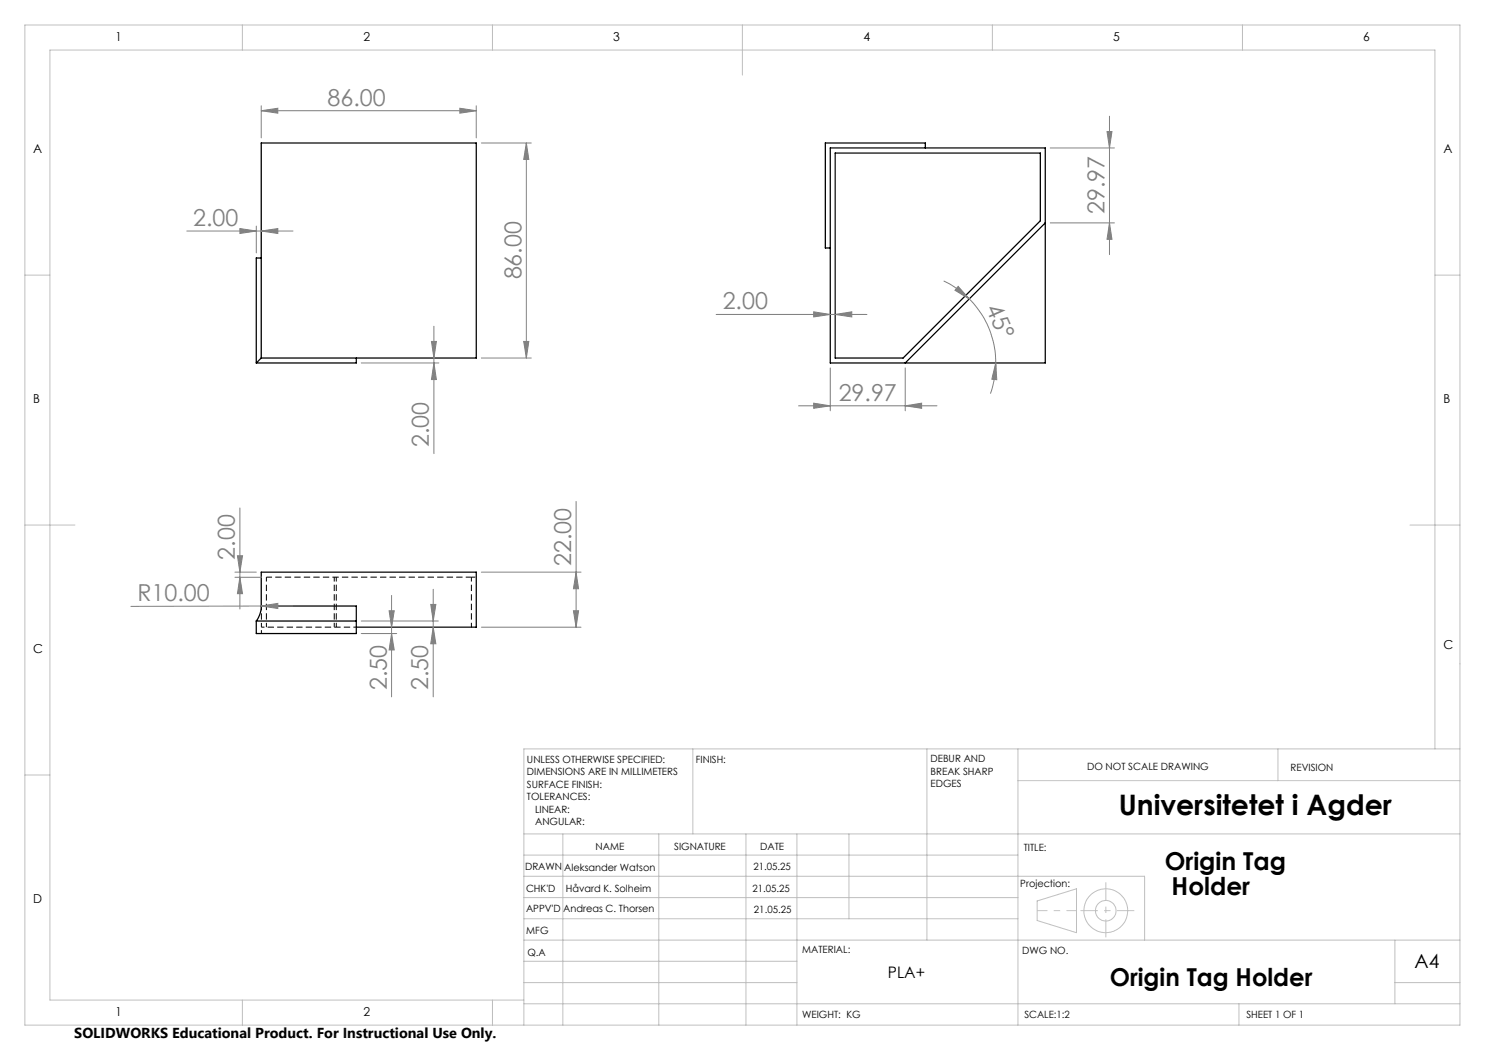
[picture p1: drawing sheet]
<svg xmlns="http://www.w3.org/2000/svg" width="297mm" height="210mm" viewBox="0 0 297 210" stroke-linecap="round" stroke-linejoin="round" font-family="sans-serif">
<g fill="none" stroke="#000" stroke-width=".25">
<path d="M52.2 28.6h43v43h-43zM166.1 29.6h43v43h-43zM167 30.6h41.1v13.6l-27.5 27.4h-13.6zM185.1 29.6v-1h-20v21h1M52.2 51.6h-.9v21M209.1 44.6l-28.1 28M52.2 71.6l-.9 1M71.3 71.6v1h-20M51.3 124.2v2.5h20v-2.5M51.3 124.2h20M52.2 121.2h19.1v3M52.2 121.2a4.9 4.9 0 0 1-.9 3"/>
<path d="M52.2 121.2v-6.8h43v11h-23.9"/>
</g>
<path d="M71.3 125.4h-19" fill="none" stroke="#000" stroke-width=".2" stroke-dasharray="1.3 .6" stroke-dashoffset=".7" stroke-linecap="butt"/>
<path d="M52.3 126.7v-1.3" fill="none" stroke="#000" stroke-width=".2" stroke-dasharray="1.3 .6" stroke-dashoffset=".6" stroke-linecap="butt"/>
<path d="M53.3 115.4v10M66.8 115.4v10M67.3 115.4v10M94.3 115.4v10M52.3 125.4v-4.2" fill="none" stroke="#000" stroke-width=".2" stroke-dasharray="1.3 .6" stroke-dashoffset=".4" stroke-linecap="butt"/>
<path d="M94.3 115.4h-41" fill="none" stroke="#000" stroke-width=".2" stroke-dasharray="1.3 .6" stroke-dashoffset=".1" stroke-linecap="butt"/>
<path d="M94.3 115.4h1" fill="none" stroke="#000" stroke-width=".2" stroke-dasharray="1.3 .6" stroke-dashoffset=".5" stroke-linecap="butt"/>
<g fill="none" stroke="#808080" stroke-width=".2">
<path d="M52.2 22.1l3.4-.4v.9zM52.2 21.2v6.4M52.2 22.1h43M92 21.7l3.2 .4-3.2 .5zM95.2 21.2v6.4M96.3 28.6h10M105.3 28.6l.5 3.3h-1.1zM105.3 28.6v43M210 29.6h12.9M221.4 26.3h1l-.5 3.3zM221.9 23.2v27.7M37.4 46.2h21.2"/>
<path d="M48 45.7l3.3 .5-3.3 .5zM51.3 45.2v5.4M52.2 46.2l3.4-.5v1zM188.7 56.2a18.6 18.6 0 0 1 5.2 3.6M191.6 57.3l2.3 2.5-2.9-1.7zM193.9 59.8a17.9 17.9 0 0 1 5.2 12.8M210 44.6h12.9M221.9 44.6l.5 3.3h-1zM72.2 72.6h15.6M86.3 68.3h1l-.5 3.3zM86.8 72.6l.5 3.3h-1zM86.8 65.3v25.4"/>
<path d="M96.3 71.6h10M104.7 68.3h1.1l-.5 3.3zM143.2 62.9h30.2M162.7 62.4l3.4 .5-3.4 .5zM166.1 73.6v8.6M167 62.9l3.4-.5v1zM181 73.6v8.6M199.1 72.6l.3 3.3-1-.1zM199.1 72.6a17.2 17.2 0 0 1-1 6.1M159.7 81.2h27.7M162.7 80.6l3.4 .6-3.4 .5zM181 81.2l3.3-.6v1.1z"/>
<path d="M47 115.5h5.2M47 114.4h4.3M47.5 111.2h1l-.5 3.2zM48 101.6v20.2M48 115.5l.5 3.2h-1zM78.3 119.1v20.3M86.6 117.9v21.5M96.3 114.4h19.9M115.2 100.3v25.1M115.2 114.4l.5 3.3h-1zM52.2 121.2l3.4-.5v1zM52.2 121.2l-26 .1"/>
<path d="M58.6 121.2h-6.4M72.2 126.7h7.1M72.2 124.2h15.5M77.8 122.2h1l-.5 3.2zM78.3 126.7l.5 3.3h-1zM86.1 120.9h1.1l-.6 3.3zM86.6 125.4l.6 3.4h-1.1zM96.3 125.4h19.9M114.7 122.2h1l-.5 3.2z"/>
</g>
<g fill="none" stroke="#c0c0c0" stroke-width=".2">
<path d="M5 5h287v200h-287zM48.5 5v5M98.5 5v5M148.5 5v10M198.5 5v5M248.5 5v5M5 55h5M287 55h5M5 105h10M282 105h10M5 155h5M138.6 149.8v17"/>
<path d="M185.4 149.8v38.2M203.6 149.8v55.2M203.6 156.1h88.4M255.6 149.8v6.3M287 149.8v-139.8h-277v190h94.8M292 149.8h-187.2v55.2M104.8 166.8h187.2M104.8 175.3h124.1v12.7M104.8 179.5h98.8M104.8 171h98.8M112.6 166.8v38.2M131.8 166.8v38.2"/>
<path d="M149.2 166.8v38.2M159.4 166.8v38.2M169.8 166.8v17M104.8 183.8h98.8M104.8 196.5h54.6M104.8 192.3h54.6M104.8 188h187.2M207.4 180.2l7.9-2.4v8.7l-7.9-2.4zM279 196.5h13M279 188v12.8M48.5 200v5M98.5 200v5"/>
<path d="M104.8 200.8h187.2M247.8 200.8v4.2"/>
<circle cx="221.2" cy="182.2" r="4.4"/>
<circle cx="221.2" cy="182.1" r="2.06"/>
</g>
<path d="M207.5 182.1h7.8" fill="none" stroke="#c0c0c0" stroke-width=".2" stroke-dasharray="15.2 1.3 1.3 1.3" stroke-dashoffset="13.2" stroke-linecap="butt"/>
<path d="M221.2 176.5v11" fill="none" stroke="#c0c0c0" stroke-width=".2" stroke-dasharray="15.2 1.3 1.3 1.3" stroke-dashoffset="11.6" stroke-linecap="butt"/>
<path d="M216.1 182.1h10.8" fill="none" stroke="#c0c0c0" stroke-width=".2" stroke-dasharray="15.2 1.3 1.3 1.3" stroke-dashoffset="11.8" stroke-linecap="butt"/>
<g fill="#808080">
<path d="M52.2 121.2l3.4-.5v1z"/>
<path d="M199.1 72.6l.3 3.3-1-.1zM191.6 57.3l2.3 2.5-2.9-1.7z"/>
<path d="M92 21.7l3.2 .4-3.2 .5zM52.2 22.1l3.4-.4v.9zM181 81.2l3.3-.6v1.1zM162.7 80.6l3.4 .6-3.4 .5zM167 62.9l3.4-.5v1zM162.7 62.4l3.4 .5-3.4 .5z"/>
<path d="M48 45.7l3.3 .5-3.3 .5zM52.2 46.2l3.4-.5v1z"/>
<path d="M221.9 44.6l.5 3.3h-1zM221.4 26.3h1l-.5 3.3z"/>
<path d="M104.7 68.3h1.1l-.5 3.3zM105.3 28.6l.5 3.3h-1.1zM86.8 72.6l.5 3.3h-1zM86.3 68.3h1l-.5 3.3zM48 115.5l.5 3.2h-1zM47.5 111.2h1l-.5 3.2z"/>
<path d="M77.8 122.2h1l-.5 3.2zM78.3 126.7l.5 3.3h-1zM86.1 120.9h1.1l-.6 3.3zM86.6 125.4l.6 3.4h-1.1z"/>
<path d="M115.2 114.4l.5 3.3h-1zM114.7 122.2h1l-.5 3.2z"/>
</g>
<text font-size="5.6" x="223.7" y="163">Universitetet i Agder</text>
<g font-size="4.9">
<text x="232.9" y="174">Origin Tag</text>
<text x="234.3" y="178.9">Holder</text>
<text x="222" y="197.1">Origin Tag Holder</text>
</g>
<g font-size="4.7" fill="#808080">
<text x="65.5" y="21.1">86.00</text>
<text x="38.7" y="45.2">2.00</text>
<text x="220.9" y="42.8" transform="rotate(-90 220.9 42.8)">29.97</text>
<text x="104.3" y="55.9" transform="rotate(-90 104.3 55.9)">86.00</text>
<text x="144.5" y="61.8">2.00</text>
<text x="197.1" y="61.6" transform="rotate(66 197.1 61.6)">45°</text>
<text x="167.7" y="80.1">29.97</text>
<text x="85.8" y="89.4" transform="rotate(-90 85.8 89.4)">2.00</text>
<text x="47" y="111.9" transform="rotate(-90 47 111.9)">2.00</text>
<text x="114.2" y="113.2" transform="rotate(-90 114.2 113.2)">22.00</text>
<text x="27.5" y="120.2">R10.00</text>
<text x="77.3" y="138.1" transform="rotate(-90 77.3 138.1)">2.50</text>
<text x="85.7" y="138.1" transform="rotate(-90 85.7 138.1)">2.50</text>
</g>
<text font-size="3.9" x="282.9" y="193.6">A4</text>
<text font-size="3.2" x="177.6" y="195.7">PLA+</text>
<text font-size="2.9" x="14.9" y="207.6">SOLIDWORKS Educational Product. For Instructional Use Only.</text>
<g font-size="2.5">
<text x="23.1" y="8.2">1</text>
<text x="72.7" y="8.2">2</text>
<text x="122.7" y="8.2">3</text>
<text x="172.7" y="8.2">4</text>
<text x="222.7" y="8.2">5</text>
<text x="272.7" y="8.2">6</text>
<text x="6.7" y="30.7">A</text>
<text x="288.7" y="30.7">A</text>
<text x="6.7" y="80.7">B</text>
<text x="288.7" y="80.7">B</text>
<text x="6.7" y="130.7">C</text>
<text x="288.7" y="129.7">C</text>
<text x="6.7" y="180.7">D</text>
<text x="23.1" y="203.2">1</text>
<text x="72.7" y="203.2">2</text>
</g>
<g font-size="2">
<text x="105.4" y="152.6">UNLESS OTHERWISE SPECIFIED:</text>
<text x="105.4" y="155.1">DIMENSIONS ARE IN MILLIMETERS</text>
<text x="139.2" y="152.6">FINISH:</text>
<text x="186.1" y="152.5">DEBUR AND</text>
<text x="186.1" y="155">BREAK SHARP</text>
<text x="217.4" y="154">DO NOT SCALE DRAWING</text>
<text x="258.1" y="154.2">REVISION</text>
<text x="105.4" y="157.6">SURFACE FINISH:</text>
<text x="105.4" y="160.1">TOLERANCES:</text>
<text x="186.1" y="157.5">EDGES</text>
<text x="107" y="162.6">LINEAR:</text>
<text x="107" y="165.1">ANGULAR:</text>
<text x="119.1" y="170">NAME</text>
<text x="134.8" y="169.9">SIGNATURE</text>
<text x="150.7" y="173.9">21.05.25</text>
<text x="152" y="169.9">DATE</text>
<text x="204.8" y="170.2">TITLE:</text>
<text x="105" y="174.1">DRAWN</text>
<text x="105.2" y="178.3">CHK'D</text>
<text x="112.9" y="174.1">Aleksander Watson</text>
<text x="113.2" y="178.3">Håvard K. Solheim</text>
<text x="150.5" y="178.3">21.05.25</text>
<text x="204.1" y="177.4">Projection:</text>
<text x="105.2" y="182.4">APPV'D</text>
<text x="112.6" y="182.4">Andreas C. Thorsen</text>
<text x="150.8" y="182.6">21.05.25</text>
<text x="105.3" y="186.8">MFG</text>
<text x="105.5" y="191.1">Q.A</text>
<text x="160.5" y="190.5">MATERIAL:</text>
<text x="204.4" y="190.8">DWG NO.</text>
<text x="160.4" y="203.5">WEIGHT: KG</text>
<text x="204.9" y="203.6">SCALE:1:2</text>
<text x="249.3" y="203.6">SHEET 1 OF 1</text>
</g>
</svg>
